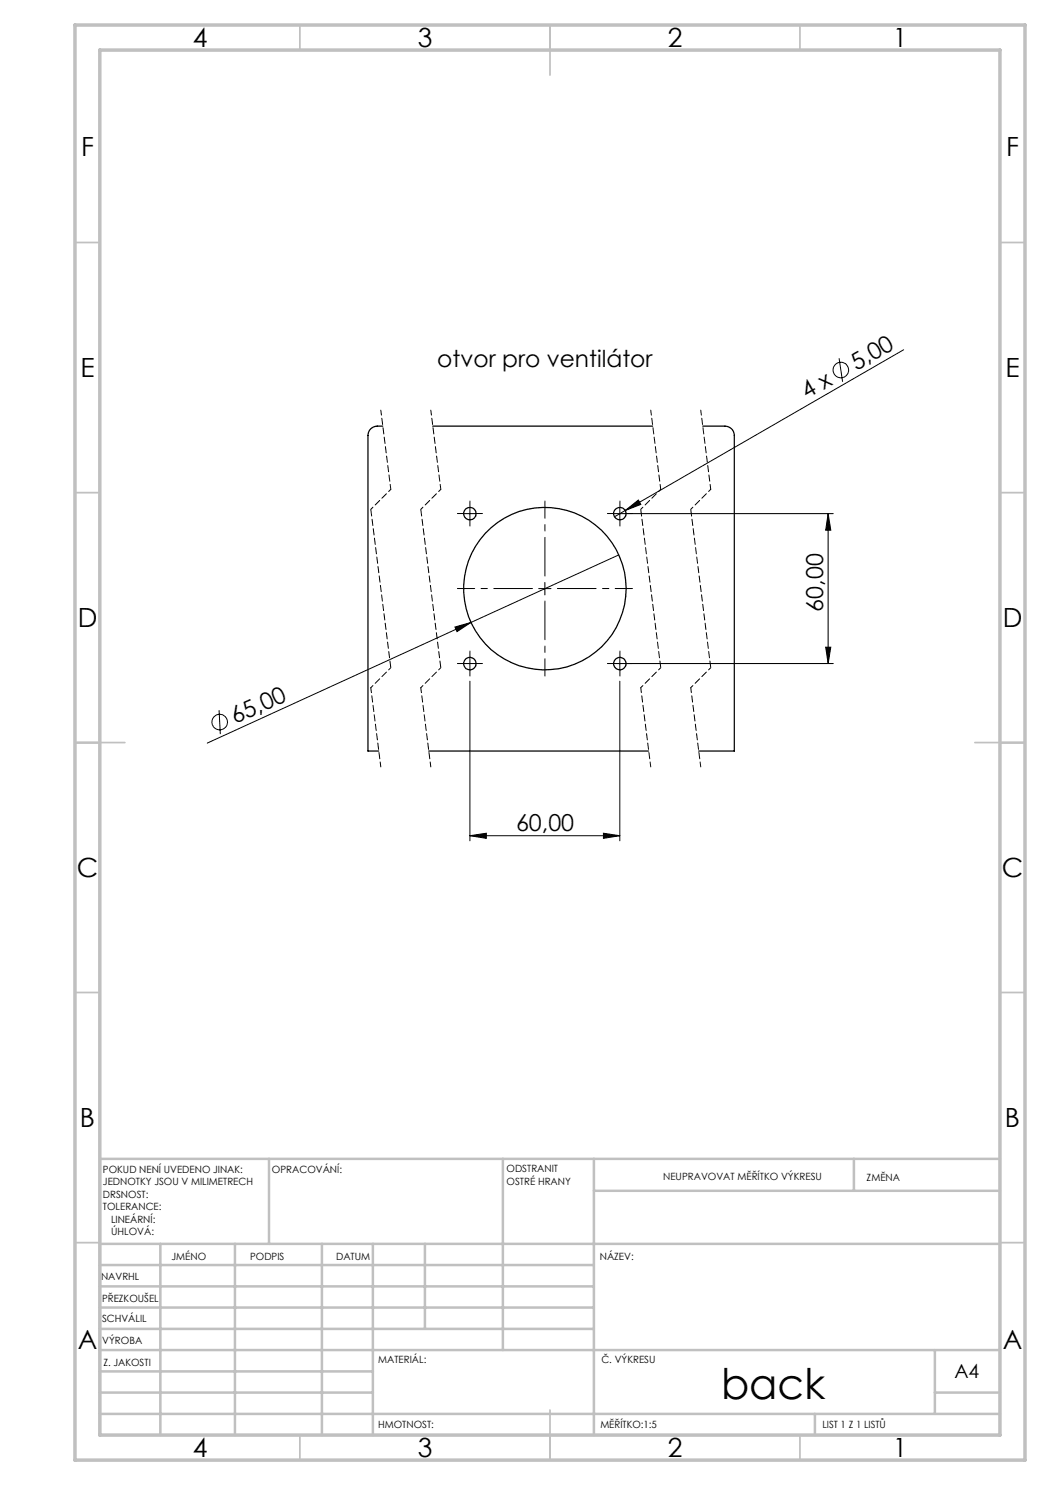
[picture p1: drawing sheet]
<svg xmlns="http://www.w3.org/2000/svg" width="210mm" height="297mm" viewBox="0 0 210 297" stroke-linecap="round" stroke-linejoin="round" font-family="sans-serif">
<g fill="none" stroke="#000" stroke-width=".2">
<path d="M167.8 71.6l.7 4.8M180.7 70l-55.6 32.1M92.7 102.7h2.5M94 101.5v2.5M107.7 117.7h2.5M109 116.5v2.5M122.7 102.7h44M123.8 111l-29.6 13.5M124 101.5v2.5M125.1 102.1l2.6-2.1 .5 .9zM125.1 102.1l-2.2 1.3M165.6 102.7v30"/>
<path d="M165.6 102.7l.6 3.3h-1.1zM91 125.4l3.2-.9-2.8 1.8zM92.7 132.7h2.5M94 131.5v2.5M94 136.2v32M94.2 124.5l-52.7 24.1M122.7 132.7h44M124 131.5v2.5M124 136.2v32M165.1 129.4h1.1l-.6 3.3zM43.8 142l.3 4.8M94 167.1l3.3-.5v1.1z"/>
<path d="M94 167.1h30M120.7 166.6l3.3 .5-3.3 .6z"/>
<circle cx="168.2" cy="74" r="1.55"/>
<circle cx="44" cy="144.4" r="1.55"/>
</g>
<g fill="none" stroke="#000" stroke-width=".2" stroke-dasharray="15.2 1.3 1.3 1.3">
<path d="M92.7 102.7h-1.2M94 101.5v-1.3M94 104v1.2M95.2 102.7h1.3M122.7 102.7h-1.2M124 101.5v-1.3M124 104v1.2M125.2 102.7h1.3M92.7 132.7h-1.2M94 131.5v-1.3M94 134v1.2M95.2 132.7h1.3"/>
<path d="M122.7 132.7h-1.2M124 131.5v-1.3M124 134v1.2M125.2 132.7h1.3"/>
</g>
<path d="M106.5 117.7h-15M109 115.2v-15M111.5 117.7h15M109 120.2v15" fill="none" stroke="#000" stroke-width=".2" stroke-dasharray="15.2 1.3 1.3 1.3" stroke-dashoffset="7.5"/>
<path d="M76.2 82l2 15.9M86.2 82l2 15.9M130.1 82l2 15.9M140.1 82l2 15.9M74.2 137.5l2 15.9M84.2 137.5l2 15.9M128.1 137.5l2 15.9M138.1 137.5l2 15.9" fill="none" stroke="#000" stroke-width=".2" stroke-dasharray="1.3 .6" stroke-dashoffset=".3"/>
<path d="M78.2 97.9l-4 4M88.2 97.9l-4 4M132.1 97.9l-4 4M142.1 97.9l-4 4M78.2 133.5l-4 4M88.2 133.5l-4 4M132.1 133.5l-4 4M142.1 133.5l-4 4" fill="none" stroke="#000" stroke-width=".2" stroke-dasharray="1.3 .6" stroke-dashoffset=".7"/>
<path d="M74.2 101.9l4 31.6M84.2 101.9l4 31.6M128.1 101.9l4 31.6M138.1 101.9l4 31.6" fill="none" stroke="#000" stroke-width=".2" stroke-dasharray="1.3 .6" stroke-dashoffset="-.1"/>
<g fill="none" stroke="#c0c0c0" stroke-width=".35">
<path d="M60 5v5M110 5v10M160 5v5M15 48.5h5M200 48.5h5M15 98.5h5M200 98.5h5M15 148.5h10M195 148.5h10M15 198.5h5M200 198.5h5M15 248.5h5"/>
<path d="M200 248.5h5M60 287v5M110 282v10M160 287v5"/>
</g>
<g fill="none" stroke="#c0c0c0" stroke-width=".5">
<path d="M53.8 231.8v17M100.6 231.8v38.2M118.8 231.8v55.2M118.8 238.2h81.2M170.8 231.8v6.4M200 231.8h-180v55.2M20 248.8h180M20 257.3h98.8M20 253h98.8M32.1 248.8v38.2M47 248.8v38.2M64.4 248.8v38.2"/>
<path d="M74.6 248.8v38.2M85 248.8v17M20 265.8h98.8M20 261.5h98.8M20 278.5h54.6M20 274.3h54.6M20 270h180M187 278.5h13M187 270v12.8M20 282.8h180M163 282.8v4.2"/>
</g>
<path d="M15 5h190v287h-190zM20 10h180v277h-180z" fill="none" stroke="#c0c0c0" stroke-width=".7"/>
<g fill="#000">
<path d="M125.1 102.1l2.6-2.1 .5 .9zM91 125.4l3.2-.9-2.8 1.8z"/>
<path d="M165.1 129.4h1.1l-.6 3.3zM165.6 102.7l.6 3.3h-1.1z"/>
<path d="M94 167.1l3.3-.5v1.1zM120.7 166.6l3.3 .5-3.3 .6z"/>
</g>
<g fill="none" stroke="#000" stroke-width=".25">
<path d="M76.6 85.2a2.35 2.35 0 0 0-2.9 1.2l-.1 .7v63.1h2.1M86.5 85.2h44M140.5 85.2h4.5a1.87 1.87 0 0 1 1.9 1.9v63.1h-7.2M85.7 150.2h44"/>
<circle cx="94" cy="102.7" r="1.25"/>
<circle cx="109" cy="117.7" r="16.2"/>
<circle cx="124" cy="102.7" r="1.25"/>
<circle cx="94" cy="132.7" r="1.25"/>
<circle cx="124" cy="132.7" r="1.25"/>
</g>
<text font-size="8.5" x="144.2" y="279.7">back</text>
<g font-size="5.3">
<text x="38.5" y="9.5">4</text>
<text x="83.5" y="9.5">3</text>
<text x="133.6" y="9.5">2</text>
<text x="178.6" y="9.5">1</text>
<text x="16.2" y="31.3">F</text>
<text x="201.2" y="31.3">F</text>
<text x="16.1" y="75.5">E</text>
<text x="201.1" y="75.5">E</text>
<text x="15.5" y="125.5">D</text>
<text x="200.5" y="125.5">D</text>
<text x="15.4" y="175.5">C</text>
<text x="200.4" y="175.5">C</text>
<text x="16" y="225.5">B</text>
<text x="201" y="225.5">B</text>
<text x="15.5" y="269.8">A</text>
<text x="200.5" y="269.8">A</text>
<text x="38.5" y="291.5">4</text>
<text x="83.5" y="291.5">3</text>
<text x="133.6" y="291.5">2</text>
<text x="178.6" y="291.5">1</text>
</g>
<g font-size="4.7">
<text x="87.5" y="73.4">otvor pro ventilátor</text>
<text x="171.3" y="74.2" transform="rotate(-30 171.3 74.2)">5,00</text>
<text x="161.4" y="79.9" transform="rotate(-30 161.4 79.9)">4 x</text>
<text x="164.6" y="122.3" transform="rotate(-90 164.6 122.3)">60,00</text>
<text x="47" y="144.9" transform="rotate(-25 47 144.9)">65,00</text>
<text x="103.2" y="166.1">60,00</text>
</g>
<text font-size="3.9" x="190.9" y="275.5">A4</text>
<g font-size="2">
<text x="20.6" y="234.6">POKUD NENÍ UVEDENO JINAK:</text>
<text x="20.6" y="237.1">JEDNOTKY JSOU V MILIMETRECH</text>
<text x="20.6" y="239.6">DRSNOST:</text>
<text x="54.4" y="234.6">OPRACOVÁNÍ:</text>
<text x="101.3" y="234.5">ODSTRANIT</text>
<text x="101.3" y="237">OSTRÉ HRANY</text>
<text x="132.6" y="236">NEUPRAVOVAT MĚŘÍTKO VÝKRESU</text>
<text x="173.3" y="236.2">ZMĚNA</text>
<text x="20.6" y="242.1">TOLERANCE:</text>
<text x="22.2" y="244.6">LINEÁRNÍ:</text>
<text x="22.2" y="247.1">ÚHLOVÁ:</text>
<text x="34.3" y="252">JMÉNO</text>
<text x="50" y="251.9">PODPIS</text>
<text x="67.2" y="251.9">DATUM</text>
<text x="120" y="251.9">NÁZEV:</text>
<text x="20.2" y="256.1">NAVRHL</text>
<text x="20.4" y="260.3">PŘEZKOUŠEL</text>
<text x="20.4" y="264.4">SCHVÁLIL</text>
<text x="20.5" y="268.8">VÝROBA</text>
<text x="20.7" y="273.1">Z. JAKOSTI</text>
<text x="75.6" y="272.5">MATERIÁL:</text>
<text x="120.3" y="272.5">Č. VÝKRESU</text>
<text x="75.6" y="285.5">HMOTNOST:</text>
<text x="120.1" y="285.6">MĚŘÍTKO:1:5</text>
<text x="164.5" y="285.6">LIST 1 Z 1 LISTŮ</text>
</g>
</svg>
